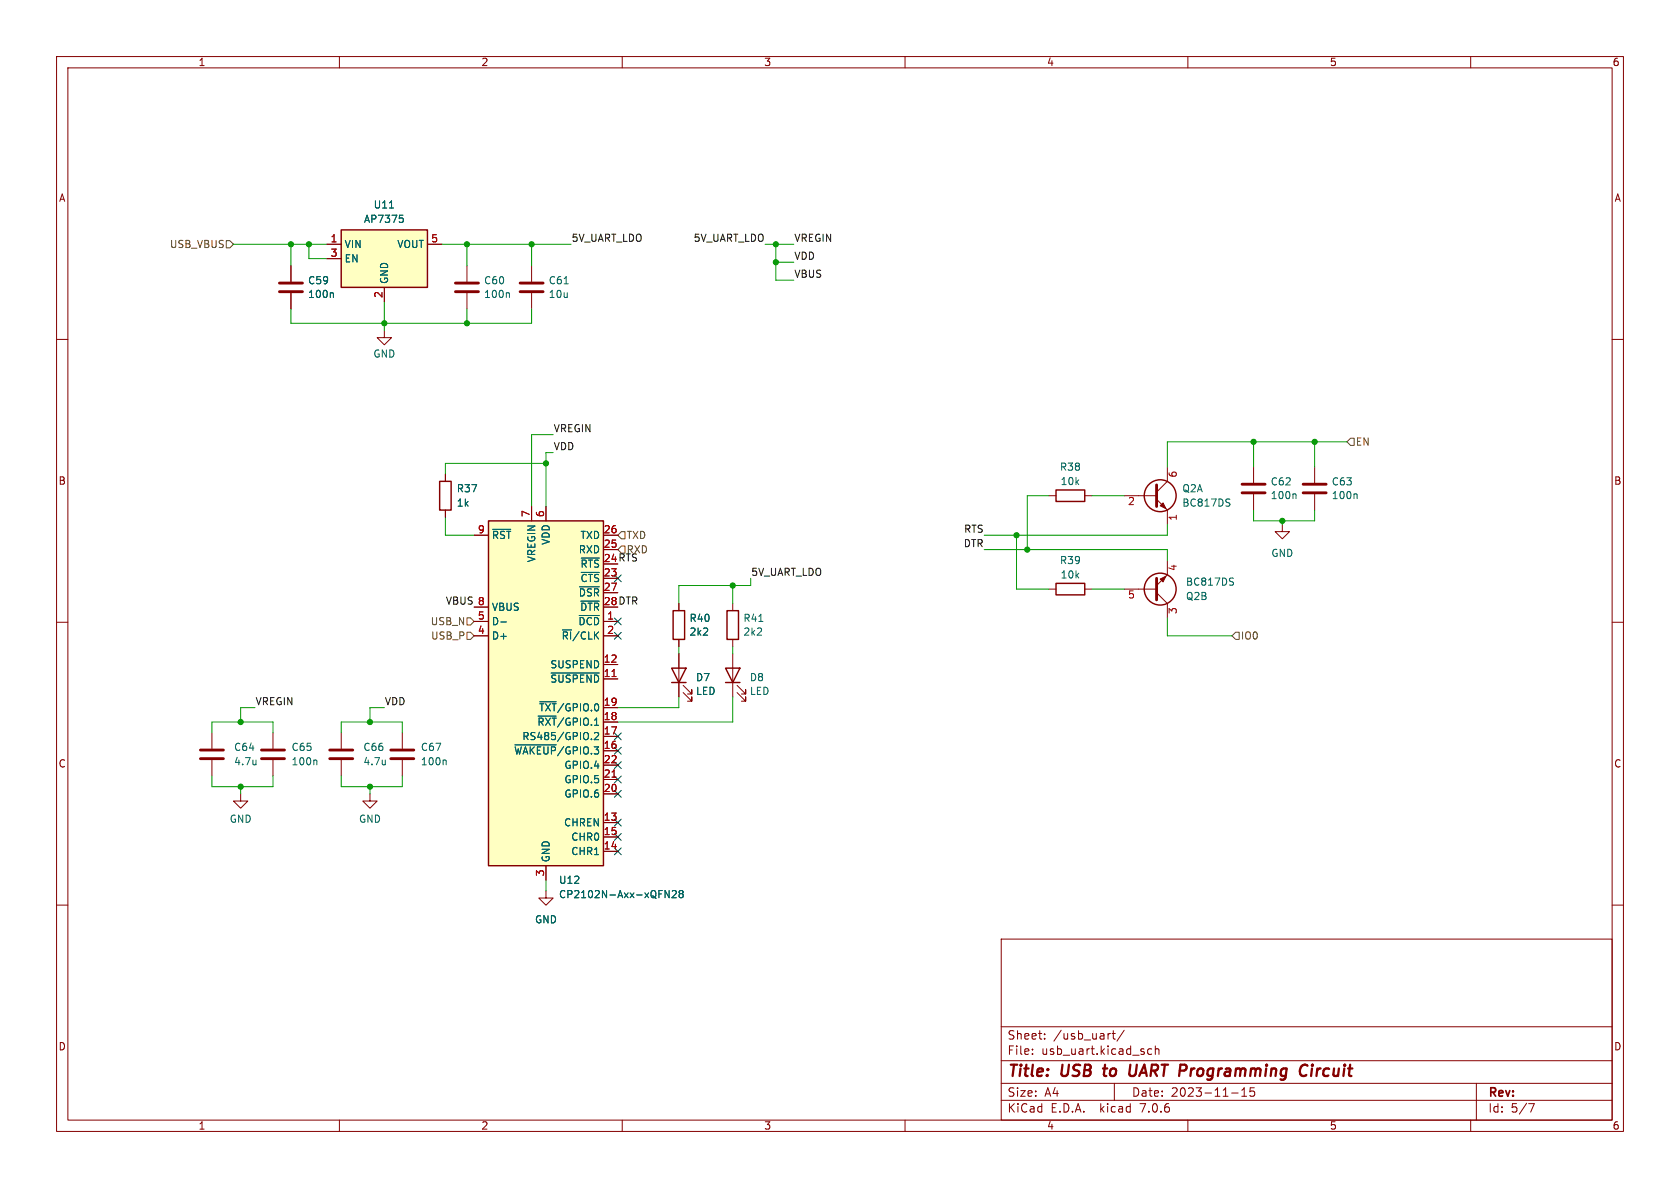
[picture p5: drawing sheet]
(kicad_sch (version 20230121) (generator eeschema)

 (paper "A4")

 (title_block
  (title "USB to UART Programming Circuit")
  (date "2023-11-15"))

 (lib_symbols
  (symbol "Device:C" (pin_numbers hide) (pin_names (offset 0.254)) (in_bom yes) (on_board yes)
   (property "Reference" "C" (at 0.635 2.54 0) (effects (font (size 1.27 1.27)) (justify left)))
   (property "Value" "C" (at 0.635 -2.54 0) (effects (font (size 1.27 1.27)) (justify left)))
   (property "Footprint" "" (at 0.9652 -3.81 0) (effects (font (size 1.27 1.27)) hide))
   (property "Datasheet" "~" (at 0 0 0) (effects (font (size 1.27 1.27)) hide))
   (symbol "C_0_1"
    (polyline (pts (xy -2.032 -0.762) (xy 2.032 -0.762)) (stroke (width 0.508) (type default)) (fill (type none)))
    (polyline (pts (xy -2.032 0.762) (xy 2.032 0.762)) (stroke (width 0.508) (type default)) (fill (type none))))
   (symbol "C_1_1"
    (pin passive line (at 0 3.81 270) (length 2.794) (name "~" (effects (font (size 1.27 1.27)))) (number "1" (effects (font (size 1.27 1.27)))))
    (pin passive line (at 0 -3.81 90) (length 2.794) (name "~" (effects (font (size 1.27 1.27)))) (number "2" (effects (font (size 1.27 1.27)))))))
  (symbol "Device:LED" (pin_numbers hide) (pin_names (offset 1.016) hide) (in_bom yes) (on_board yes)
   (property "Reference" "D" (at 0 2.54 0) (effects (font (size 1.27 1.27))))
   (property "Value" "LED" (at 0 -2.54 0) (effects (font (size 1.27 1.27))))
   (property "Footprint" "" (at 0 0 0) (effects (font (size 1.27 1.27)) hide))
   (property "Datasheet" "~" (at 0 0 0) (effects (font (size 1.27 1.27)) hide))
   (symbol "LED_0_1"
    (polyline (pts (xy -1.27 -1.27) (xy -1.27 1.27)) (stroke (width 0.254) (type default)) (fill (type none)))
    (polyline (pts (xy -1.27 0) (xy 1.27 0)) (stroke (width 0) (type default)) (fill (type none)))
    (polyline (pts (xy 1.27 -1.27) (xy 1.27 1.27) (xy -1.27 0) (xy 1.27 -1.27)) (stroke (width 0.254) (type default)) (fill (type none)))
    (polyline (pts (xy -3.048 -0.762) (xy -4.572 -2.286) (xy -3.81 -2.286) (xy -4.572 -2.286) (xy -4.572 -1.524)) (stroke (width 0) (type default)) (fill (type none)))
    (polyline (pts (xy -1.778 -0.762) (xy -3.302 -2.286) (xy -2.54 -2.286) (xy -3.302 -2.286) (xy -3.302 -1.524)) (stroke (width 0) (type default)) (fill (type none))))
   (symbol "LED_1_1"
    (pin passive line (at -3.81 0 0) (length 2.54) (name "K" (effects (font (size 1.27 1.27)))) (number "1" (effects (font (size 1.27 1.27)))))
    (pin passive line (at 3.81 0 180) (length 2.54) (name "A" (effects (font (size 1.27 1.27)))) (number "2" (effects (font (size 1.27 1.27)))))))
  (symbol "Device:Q_Dual_NPN_NPN_E1B1C2E2B2C1" (pin_names (offset 0) hide) (in_bom yes) (on_board yes)
   (property "Reference" "Q" (at 5.08 1.27 0) (effects (font (size 1.27 1.27)) (justify left)))
   (property "Value" "Q_Dual_NPN_NPN_E1B1C2E2B2C1" (at 5.08 -1.27 0) (effects (font (size 1.27 1.27)) (justify left)))
   (property "Footprint" "" (at 5.08 2.54 0) (effects (font (size 1.27 1.27)) hide))
   (property "Datasheet" "~" (at 0 0 0) (effects (font (size 1.27 1.27)) hide))
   (property "ki_locked" "" (at 0 0 0) (effects (font (size 1.27 1.27))))
   (symbol "Q_Dual_NPN_NPN_E1B1C2E2B2C1_0_1"
    (polyline (pts (xy 0.635 0) (xy -2.54 0)) (stroke (width 0) (type default)) (fill (type none)))
    (polyline (pts (xy 0.635 0.635) (xy 2.54 2.54)) (stroke (width 0) (type default)) (fill (type none)))
    (polyline (pts (xy 0.635 -0.635) (xy 2.54 -2.54) (xy 2.54 -2.54)) (stroke (width 0) (type default)) (fill (type none)))
    (polyline (pts (xy 0.635 1.905) (xy 0.635 -1.905) (xy 0.635 -1.905)) (stroke (width 0.508) (type default)) (fill (type none)))
    (polyline (pts (xy 1.27 -1.778) (xy 1.778 -1.27) (xy 2.286 -2.286) (xy 1.27 -1.778) (xy 1.27 -1.778)) (stroke (width 0) (type default)) (fill (type outline)))
    (circle (center 1.27 0) (radius 2.8194) (stroke (width 0.254) (type default)) (fill (type none))))
   (symbol "Q_Dual_NPN_NPN_E1B1C2E2B2C1_1_1"
    (pin passive line (at 2.54 -5.08 90) (length 2.54) (name "E1" (effects (font (size 1.27 1.27)))) (number "1" (effects (font (size 1.27 1.27)))))
    (pin input line (at -5.08 0 0) (length 2.54) (name "B1" (effects (font (size 1.27 1.27)))) (number "2" (effects (font (size 1.27 1.27)))))
    (pin passive line (at 2.54 5.08 270) (length 2.54) (name "C1" (effects (font (size 1.27 1.27)))) (number "6" (effects (font (size 1.27 1.27))))))
   (symbol "Q_Dual_NPN_NPN_E1B1C2E2B2C1_2_1"
    (pin passive line (at 2.54 5.08 270) (length 2.54) (name "C2" (effects (font (size 1.27 1.27)))) (number "3" (effects (font (size 1.27 1.27)))))
    (pin passive line (at 2.54 -5.08 90) (length 2.54) (name "E2" (effects (font (size 1.27 1.27)))) (number "4" (effects (font (size 1.27 1.27)))))
    (pin input line (at -5.08 0 0) (length 2.54) (name "B2" (effects (font (size 1.27 1.27)))) (number "5" (effects (font (size 1.27 1.27)))))))
  (symbol "Device:R" (pin_numbers hide) (pin_names (offset 0)) (in_bom yes) (on_board yes)
   (property "Reference" "R" (at 2.032 0 90) (effects (font (size 1.27 1.27))))
   (property "Value" "R" (at 0 0 90) (effects (font (size 1.27 1.27))))
   (property "Footprint" "" (at -1.778 0 90) (effects (font (size 1.27 1.27)) hide))
   (property "Datasheet" "~" (at 0 0 0) (effects (font (size 1.27 1.27)) hide))
   (symbol "R_0_1"
    (rectangle (start -1.016 -2.54) (end 1.016 2.54) (stroke (width 0.254) (type default)) (fill (type none))))
   (symbol "R_1_1"
    (pin passive line (at 0 3.81 270) (length 1.27) (name "~" (effects (font (size 1.27 1.27)))) (number "1" (effects (font (size 1.27 1.27)))))
    (pin passive line (at 0 -3.81 90) (length 1.27) (name "~" (effects (font (size 1.27 1.27)))) (number "2" (effects (font (size 1.27 1.27)))))))
  (symbol "Interface_USB:CP2102N-Axx-xQFN28" (in_bom yes) (on_board yes)
   (property "Reference" "U" (at -8.89 31.75 0) (effects (font (size 1.27 1.27))))
   (property "Value" "CP2102N-Axx-xQFN28" (at 12.7 31.75 0) (effects (font (size 1.27 1.27))))
   (property "Footprint" "Package_DFN_QFN:QFN-28-1EP_5x5mm_P0.5mm_EP3.35x3.35mm" (at 33.02 -31.75 0) (effects (font (size 1.27 1.27)) hide))
   (property "Datasheet" "https://www.silabs.com/documents/public/data-sheets/cp2102n-datasheet.pdf" (at 1.27 -19.05 0) (effects (font (size 1.27 1.27)) hide))
   (symbol "CP2102N-Axx-xQFN28_0_1"
    (rectangle (start -10.16 30.48) (end 10.16 -30.48) (stroke (width 0.254) (type default)) (fill (type background))))
   (symbol "CP2102N-Axx-xQFN28_1_1"
    (pin input line (at 12.7 12.7 180) (length 2.54) (name "~{DCD}" (effects (font (size 1.27 1.27)))) (number "1" (effects (font (size 1.27 1.27)))))
    (pin no_connect line (at -10.16 -27.94 0) (length 2.54) hide (name "NC" (effects (font (size 1.27 1.27)))) (number "10" (effects (font (size 1.27 1.27)))))
    (pin output line (at 12.7 2.54 180) (length 2.54) (name "~{SUSPEND}" (effects (font (size 1.27 1.27)))) (number "11" (effects (font (size 1.27 1.27)))))
    (pin output line (at 12.7 5.08 180) (length 2.54) (name "SUSPEND" (effects (font (size 1.27 1.27)))) (number "12" (effects (font (size 1.27 1.27)))))
    (pin output line (at 12.7 -22.86 180) (length 2.54) (name "CHREN" (effects (font (size 1.27 1.27)))) (number "13" (effects (font (size 1.27 1.27)))))
    (pin output line (at 12.7 -27.94 180) (length 2.54) (name "CHR1" (effects (font (size 1.27 1.27)))) (number "14" (effects (font (size 1.27 1.27)))))
    (pin output line (at 12.7 -25.4 180) (length 2.54) (name "CHR0" (effects (font (size 1.27 1.27)))) (number "15" (effects (font (size 1.27 1.27)))))
    (pin bidirectional line (at 12.7 -10.16 180) (length 2.54) (name "~{WAKEUP}/GPIO.3" (effects (font (size 1.27 1.27)))) (number "16" (effects (font (size 1.27 1.27)))))
    (pin bidirectional line (at 12.7 -7.62 180) (length 2.54) (name "RS485/GPIO.2" (effects (font (size 1.27 1.27)))) (number "17" (effects (font (size 1.27 1.27)))))
    (pin bidirectional line (at 12.7 -5.08 180) (length 2.54) (name "~{RXT}/GPIO.1" (effects (font (size 1.27 1.27)))) (number "18" (effects (font (size 1.27 1.27)))))
    (pin bidirectional line (at 12.7 -2.54 180) (length 2.54) (name "~{TXT}/GPIO.0" (effects (font (size 1.27 1.27)))) (number "19" (effects (font (size 1.27 1.27)))))
    (pin bidirectional line (at 12.7 10.16 180) (length 2.54) (name "~{RI}/CLK" (effects (font (size 1.27 1.27)))) (number "2" (effects (font (size 1.27 1.27)))))
    (pin bidirectional line (at 12.7 -17.78 180) (length 2.54) (name "GPIO.6" (effects (font (size 1.27 1.27)))) (number "20" (effects (font (size 1.27 1.27)))))
    (pin bidirectional line (at 12.7 -15.24 180) (length 2.54) (name "GPIO.5" (effects (font (size 1.27 1.27)))) (number "21" (effects (font (size 1.27 1.27)))))
    (pin bidirectional line (at 12.7 -12.7 180) (length 2.54) (name "GPIO.4" (effects (font (size 1.27 1.27)))) (number "22" (effects (font (size 1.27 1.27)))))
    (pin input line (at 12.7 20.32 180) (length 2.54) (name "~{CTS}" (effects (font (size 1.27 1.27)))) (number "23" (effects (font (size 1.27 1.27)))))
    (pin output line (at 12.7 22.86 180) (length 2.54) (name "~{RTS}" (effects (font (size 1.27 1.27)))) (number "24" (effects (font (size 1.27 1.27)))))
    (pin input line (at 12.7 25.4 180) (length 2.54) (name "RXD" (effects (font (size 1.27 1.27)))) (number "25" (effects (font (size 1.27 1.27)))))
    (pin output line (at 12.7 27.94 180) (length 2.54) (name "TXD" (effects (font (size 1.27 1.27)))) (number "26" (effects (font (size 1.27 1.27)))))
    (pin input line (at 12.7 17.78 180) (length 2.54) (name "~{DSR}" (effects (font (size 1.27 1.27)))) (number "27" (effects (font (size 1.27 1.27)))))
    (pin output line (at 12.7 15.24 180) (length 2.54) (name "~{DTR}" (effects (font (size 1.27 1.27)))) (number "28" (effects (font (size 1.27 1.27)))))
    (pin passive line (at 0 -33.02 90) (length 2.54) hide (name "GND" (effects (font (size 1.27 1.27)))) (number "29" (effects (font (size 1.27 1.27)))))
    (pin power_in line (at 0 -33.02 90) (length 2.54) (name "GND" (effects (font (size 1.27 1.27)))) (number "3" (effects (font (size 1.27 1.27)))))
    (pin bidirectional line (at -12.7 10.16 0) (length 2.54) (name "D+" (effects (font (size 1.27 1.27)))) (number "4" (effects (font (size 1.27 1.27)))))
    (pin bidirectional line (at -12.7 12.7 0) (length 2.54) (name "D-" (effects (font (size 1.27 1.27)))) (number "5" (effects (font (size 1.27 1.27)))))
    (pin power_in line (at 0 33.02 270) (length 2.54) (name "VDD" (effects (font (size 1.27 1.27)))) (number "6" (effects (font (size 1.27 1.27)))))
    (pin power_in line (at -2.54 33.02 270) (length 2.54) (name "VREGIN" (effects (font (size 1.27 1.27)))) (number "7" (effects (font (size 1.27 1.27)))))
    (pin input line (at -12.7 15.24 0) (length 2.54) (name "VBUS" (effects (font (size 1.27 1.27)))) (number "8" (effects (font (size 1.27 1.27)))))
    (pin input line (at -12.7 27.94 0) (length 2.54) (name "~{RST}" (effects (font (size 1.27 1.27)))) (number "9" (effects (font (size 1.27 1.27)))))))
  (symbol "power:GND" (power) (pin_names (offset 0)) (in_bom yes) (on_board yes)
   (property "Reference" "#PWR" (at 0 -6.35 0) (effects (font (size 1.27 1.27)) hide))
   (property "Value" "GND" (at 0 -3.81 0) (effects (font (size 1.27 1.27))))
   (property "Footprint" "" (at 0 0 0) (effects (font (size 1.27 1.27)) hide))
   (property "Datasheet" "" (at 0 0 0) (effects (font (size 1.27 1.27)) hide))
   (symbol "GND_0_1"
    (polyline (pts (xy 0 0) (xy 0 -1.27) (xy 1.27 -1.27) (xy 0 -2.54) (xy -1.27 -1.27) (xy 0 -1.27)) (stroke (width 0) (type default)) (fill (type none))))
   (symbol "GND_1_1"
    (pin power_in line (at 0 0 270) (length 0) hide (name "GND" (effects (font (size 1.27 1.27)))) (number "1" (effects (font (size 1.27 1.27)))))))
  (symbol "props_board:AP7375" (in_bom yes) (on_board yes)
   (property "Reference" "U" (at 0 6.35 0) (effects (font (size 1.27 1.27))))
   (property "Value" "AP7375" (at -19.05 0 0) (effects (font (size 1.27 1.27))))
   (property "Footprint" "Package_TO_SOT_SMD:SOT-23-5" (at -19.05 0 0) (effects (font (size 1.27 1.27)) hide))
   (property "Datasheet" "" (at -19.05 0 0) (effects (font (size 1.27 1.27)) hide))
   (symbol "AP7375_0_0"
    (pin power_in line (at -10.16 1.27 0) (length 2.54) (name "VIN" (effects (font (size 1.27 1.27)))) (number "1" (effects (font (size 1.27 1.27)))))
    (pin power_in line (at 0 -8.89 90) (length 2.54) (name "GND" (effects (font (size 1.27 1.27)))) (number "2" (effects (font (size 1.27 1.27)))))
    (pin input line (at -10.16 -1.27 0) (length 2.54) (name "EN" (effects (font (size 1.27 1.27)))) (number "3" (effects (font (size 1.27 1.27)))))
    (pin power_out line (at 10.16 1.27 180) (length 2.54) (name "VOUT" (effects (font (size 1.27 1.27)))) (number "5" (effects (font (size 1.27 1.27))))))
   (symbol "AP7375_1_0"
    (pin no_connect line (at -10.16 -3.81 0) (length 2.54) hide (name "NC" (effects (font (size 1.27 1.27)))) (number "4" (effects (font (size 1.27 1.27))))))
   (symbol "AP7375_1_1"
    (rectangle (start -7.62 3.81) (end 7.62 -6.35) (stroke (width 0.254) (type default)) (fill (type background))))))

 (junction (at 65.405 139.065) (diameter 0) (color 0 0 0 0))
 (junction (at 179.705 94.615) (diameter 0) (color 0 0 0 0))
 (junction (at 82.55 57.15) (diameter 0) (color 0 0 0 0))
 (junction (at 137.16 46.355) (diameter 0) (color 0 0 0 0))
 (junction (at 181.61 97.155) (diameter 0) (color 0 0 0 0))
 (junction (at 137.16 43.18) (diameter 0) (color 0 0 0 0))
 (junction (at 51.435 43.18) (diameter 0) (color 0 0 0 0))
 (junction (at 65.405 127.635) (diameter 0) (color 0 0 0 0))
 (junction (at 96.52 81.915) (diameter 0) (color 0 0 0 0))
 (junction (at 42.545 127.635) (diameter 0) (color 0 0 0 0))
 (junction (at 232.41 78.105) (diameter 0) (color 0 0 0 0))
 (junction (at 129.54 103.505) (diameter 0) (color 0 0 0 0))
 (junction (at 93.98 43.18) (diameter 0) (color 0 0 0 0))
 (junction (at 54.61 43.18) (diameter 0) (color 0 0 0 0))
 (junction (at 67.945 57.15) (diameter 0) (color 0 0 0 0))
 (junction (at 42.545 139.065) (diameter 0) (color 0 0 0 0))
 (junction (at 226.695 92.075) (diameter 0) (color 0 0 0 0))
 (junction (at 82.55 43.18) (diameter 0) (color 0 0 0 0))
 (junction (at 221.615 78.105) (diameter 0) (color 0 0 0 0))

 (no_connect (at 109.22 150.495))
 (no_connect (at 109.22 112.395))
 (no_connect (at 109.22 102.235))
 (no_connect (at 109.22 137.795))
 (no_connect (at 109.22 147.955))
 (no_connect (at 109.22 109.855))
 (no_connect (at 109.22 140.335))
 (no_connect (at 109.22 135.255))
 (no_connect (at 109.22 130.175))
 (no_connect (at 109.22 145.415))
 (no_connect (at 109.22 132.715))

 (wire (pts (xy 132.715 102.235) (xy 132.715 103.505)) (stroke (width 0) (type default)))
 (wire (pts (xy 60.325 139.065) (xy 65.405 139.065)) (stroke (width 0) (type default)))
 (wire (pts (xy 232.41 92.075) (xy 232.41 90.17)) (stroke (width 0) (type default)))
 (wire (pts (xy 206.375 109.22) (xy 206.375 112.395)) (stroke (width 0) (type default)))
 (wire (pts (xy 129.54 123.19) (xy 129.54 127.635)) (stroke (width 0) (type default)))
 (wire (pts (xy 206.375 97.155) (xy 181.61 97.155)) (stroke (width 0) (type default)))
 (wire (pts (xy 65.405 139.065) (xy 71.12 139.065)) (stroke (width 0) (type default)))
 (wire (pts (xy 71.12 139.065) (xy 71.12 137.16)) (stroke (width 0) (type default)))
 (wire (pts (xy 193.04 104.14) (xy 198.755 104.14)) (stroke (width 0) (type default)))
 (wire (pts (xy 135.255 43.18) (xy 137.16 43.18)) (stroke (width 0) (type default)))
 (wire (pts (xy 60.325 137.16) (xy 60.325 139.065)) (stroke (width 0) (type default)))
 (wire (pts (xy 206.375 94.615) (xy 179.705 94.615)) (stroke (width 0) (type default)))
 (wire (pts (xy 60.325 127.635) (xy 60.325 129.54)) (stroke (width 0) (type default)))
 (wire (pts (xy 206.375 92.71) (xy 206.375 94.615)) (stroke (width 0) (type default)))
 (wire (pts (xy 71.12 127.635) (xy 65.405 127.635)) (stroke (width 0) (type default)))
 (wire (pts (xy 97.79 80.01) (xy 96.52 80.01)) (stroke (width 0) (type default)))
 (wire (pts (xy 129.54 114.3) (xy 129.54 115.57)) (stroke (width 0) (type default)))
 (wire (pts (xy 83.82 94.615) (xy 78.74 94.615)) (stroke (width 0) (type default)))
 (wire (pts (xy 42.545 139.065) (xy 48.26 139.065)) (stroke (width 0) (type default)))
 (wire (pts (xy 57.785 45.72) (xy 54.61 45.72)) (stroke (width 0) (type default)))
 (wire (pts (xy 206.375 112.395) (xy 217.805 112.395)) (stroke (width 0) (type default)))
 (wire (pts (xy 132.715 103.505) (xy 129.54 103.505)) (stroke (width 0) (type default)))
 (wire (pts (xy 232.41 82.55) (xy 232.41 78.105)) (stroke (width 0) (type default)))
 (wire (pts (xy 93.98 43.18) (xy 93.98 46.99)) (stroke (width 0) (type default)))
 (wire (pts (xy 120.015 103.505) (xy 120.015 106.68)) (stroke (width 0) (type default)))
 (wire (pts (xy 232.41 78.105) (xy 238.125 78.105)) (stroke (width 0) (type default)))
 (wire (pts (xy 82.55 43.18) (xy 93.98 43.18)) (stroke (width 0) (type default)))
 (wire (pts (xy 93.98 54.61) (xy 93.98 57.15)) (stroke (width 0) (type default)))
 (wire (pts (xy 96.52 89.535) (xy 96.52 81.915)) (stroke (width 0) (type default)))
 (wire (pts (xy 37.465 139.065) (xy 42.545 139.065)) (stroke (width 0) (type default)))
 (wire (pts (xy 181.61 97.155) (xy 181.61 87.63)) (stroke (width 0) (type default)))
 (wire (pts (xy 93.98 76.835) (xy 93.98 89.535)) (stroke (width 0) (type default)))
 (wire (pts (xy 82.55 43.18) (xy 82.55 46.99)) (stroke (width 0) (type default)))
 (wire (pts (xy 226.695 92.075) (xy 226.695 92.71)) (stroke (width 0) (type default)))
 (wire (pts (xy 67.945 125.095) (xy 65.405 125.095)) (stroke (width 0) (type default)))
 (wire (pts (xy 179.705 104.14) (xy 185.42 104.14)) (stroke (width 0) (type default)))
 (wire (pts (xy 54.61 45.72) (xy 54.61 43.18)) (stroke (width 0) (type default)))
 (wire (pts (xy 42.545 139.065) (xy 42.545 140.335)) (stroke (width 0) (type default)))
 (wire (pts (xy 54.61 43.18) (xy 57.785 43.18)) (stroke (width 0) (type default)))
 (wire (pts (xy 65.405 127.635) (xy 60.325 127.635)) (stroke (width 0) (type default)))
 (wire (pts (xy 78.74 81.915) (xy 78.74 83.82)) (stroke (width 0) (type default)))
 (wire (pts (xy 96.52 155.575) (xy 96.52 157.48)) (stroke (width 0) (type default)))
 (wire (pts (xy 96.52 81.915) (xy 78.74 81.915)) (stroke (width 0) (type default)))
 (wire (pts (xy 120.015 125.095) (xy 109.22 125.095)) (stroke (width 0) (type default)))
 (wire (pts (xy 232.41 78.105) (xy 221.615 78.105)) (stroke (width 0) (type default)))
 (wire (pts (xy 51.435 54.61) (xy 51.435 57.15)) (stroke (width 0) (type default)))
 (wire (pts (xy 221.615 82.55) (xy 221.615 78.105)) (stroke (width 0) (type default)))
 (wire (pts (xy 173.99 94.615) (xy 179.705 94.615)) (stroke (width 0) (type default)))
 (wire (pts (xy 67.945 57.15) (xy 67.945 58.42)) (stroke (width 0) (type default)))
 (wire (pts (xy 42.545 125.095) (xy 42.545 127.635)) (stroke (width 0) (type default)))
 (wire (pts (xy 48.26 139.065) (xy 48.26 137.16)) (stroke (width 0) (type default)))
 (wire (pts (xy 45.085 125.095) (xy 42.545 125.095)) (stroke (width 0) (type default)))
 (wire (pts (xy 93.98 57.15) (xy 82.55 57.15)) (stroke (width 0) (type default)))
 (wire (pts (xy 42.545 127.635) (xy 37.465 127.635)) (stroke (width 0) (type default)))
 (wire (pts (xy 82.55 54.61) (xy 82.55 57.15)) (stroke (width 0) (type default)))
 (wire (pts (xy 65.405 139.065) (xy 65.405 140.335)) (stroke (width 0) (type default)))
 (wire (pts (xy 206.375 99.06) (xy 206.375 97.155)) (stroke (width 0) (type default)))
 (wire (pts (xy 226.695 92.075) (xy 232.41 92.075)) (stroke (width 0) (type default)))
 (wire (pts (xy 129.54 127.635) (xy 109.22 127.635)) (stroke (width 0) (type default)))
 (wire (pts (xy 129.54 106.68) (xy 129.54 103.505)) (stroke (width 0) (type default)))
 (wire (pts (xy 179.705 94.615) (xy 179.705 104.14)) (stroke (width 0) (type default)))
 (wire (pts (xy 137.16 43.18) (xy 140.335 43.18)) (stroke (width 0) (type default)))
 (wire (pts (xy 82.55 57.15) (xy 67.945 57.15)) (stroke (width 0) (type default)))
 (wire (pts (xy 67.945 53.34) (xy 67.945 57.15)) (stroke (width 0) (type default)))
 (wire (pts (xy 181.61 87.63) (xy 185.42 87.63)) (stroke (width 0) (type default)))
 (wire (pts (xy 41.275 43.18) (xy 51.435 43.18)) (stroke (width 0) (type default)))
 (wire (pts (xy 140.335 49.53) (xy 137.16 49.53)) (stroke (width 0) (type default)))
 (wire (pts (xy 206.375 82.55) (xy 206.375 78.105)) (stroke (width 0) (type default)))
 (wire (pts (xy 120.015 114.3) (xy 120.015 115.57)) (stroke (width 0) (type default)))
 (wire (pts (xy 193.04 87.63) (xy 198.755 87.63)) (stroke (width 0) (type default)))
 (wire (pts (xy 71.12 129.54) (xy 71.12 127.635)) (stroke (width 0) (type default)))
 (wire (pts (xy 37.465 127.635) (xy 37.465 129.54)) (stroke (width 0) (type default)))
 (wire (pts (xy 221.615 92.075) (xy 226.695 92.075)) (stroke (width 0) (type default)))
 (wire (pts (xy 51.435 43.18) (xy 51.435 46.99)) (stroke (width 0) (type default)))
 (wire (pts (xy 37.465 137.16) (xy 37.465 139.065)) (stroke (width 0) (type default)))
 (wire (pts (xy 173.99 97.155) (xy 181.61 97.155)) (stroke (width 0) (type default)))
 (wire (pts (xy 48.26 129.54) (xy 48.26 127.635)) (stroke (width 0) (type default)))
 (wire (pts (xy 221.615 90.17) (xy 221.615 92.075)) (stroke (width 0) (type default)))
 (wire (pts (xy 65.405 125.095) (xy 65.405 127.635)) (stroke (width 0) (type default)))
 (wire (pts (xy 78.74 91.44) (xy 78.74 94.615)) (stroke (width 0) (type default)))
 (wire (pts (xy 51.435 43.18) (xy 54.61 43.18)) (stroke (width 0) (type default)))
 (wire (pts (xy 78.105 43.18) (xy 82.55 43.18)) (stroke (width 0) (type default)))
 (wire (pts (xy 129.54 103.505) (xy 120.015 103.505)) (stroke (width 0) (type default)))
 (wire (pts (xy 140.335 46.355) (xy 137.16 46.355)) (stroke (width 0) (type default)))
 (wire (pts (xy 48.26 127.635) (xy 42.545 127.635)) (stroke (width 0) (type default)))
 (wire (pts (xy 51.435 57.15) (xy 67.945 57.15)) (stroke (width 0) (type default)))
 (wire (pts (xy 97.79 76.835) (xy 93.98 76.835)) (stroke (width 0) (type default)))
 (wire (pts (xy 206.375 78.105) (xy 221.615 78.105)) (stroke (width 0) (type default)))
 (wire (pts (xy 120.015 123.19) (xy 120.015 125.095)) (stroke (width 0) (type default)))
 (wire (pts (xy 96.52 80.01) (xy 96.52 81.915)) (stroke (width 0) (type default)))
 (wire (pts (xy 137.16 46.355) (xy 137.16 43.18)) (stroke (width 0) (type default)))
 (wire (pts (xy 93.98 43.18) (xy 100.965 43.18)) (stroke (width 0) (type default)))
 (wire (pts (xy 137.16 49.53) (xy 137.16 46.355)) (stroke (width 0) (type default)))

 (label "VBUS" (at 83.82 107.315 180) (fields_autoplaced) (effects (font (size 1.27 1.27)) (justify right bottom)))
 (label "DTR" (at 109.22 107.315 0) (fields_autoplaced) (effects (font (size 1.27 1.27)) (justify left bottom)))
 (label "5V_UART_LDO" (at 132.715 102.235 0) (fields_autoplaced) (effects (font (size 1.27 1.27)) (justify left bottom)))
 (label "5V_UART_LDO" (at 100.965 43.18 0) (fields_autoplaced) (effects (font (size 1.27 1.27)) (justify left bottom)))
 (label "VREGIN" (at 97.79 76.835 0) (fields_autoplaced) (effects (font (size 1.27 1.27)) (justify left bottom)))
 (label "RTS" (at 109.22 99.695 0) (fields_autoplaced) (effects (font (size 1.27 1.27)) (justify left bottom)))
 (label "VBUS" (at 140.335 49.53 0) (fields_autoplaced) (effects (font (size 1.27 1.27)) (justify left bottom)))
 (label "VDD" (at 97.79 80.01 0) (fields_autoplaced) (effects (font (size 1.27 1.27)) (justify left bottom)))
 (label "VDD" (at 140.335 46.355 0) (fields_autoplaced) (effects (font (size 1.27 1.27)) (justify left bottom)))
 (label "VDD" (at 67.945 125.095 0) (fields_autoplaced) (effects (font (size 1.27 1.27)) (justify left bottom)))
 (label "5V_UART_LDO" (at 135.255 43.18 180) (fields_autoplaced) (effects (font (size 1.27 1.27)) (justify right bottom)))
 (label "DTR" (at 173.99 97.155 180) (fields_autoplaced) (effects (font (size 1.27 1.27)) (justify right bottom)))
 (label "RTS" (at 173.99 94.615 180) (fields_autoplaced) (effects (font (size 1.27 1.27)) (justify right bottom)))
 (label "VREGIN" (at 140.335 43.18 0) (fields_autoplaced) (effects (font (size 1.27 1.27)) (justify left bottom)))
 (label "VREGIN" (at 45.085 125.095 0) (fields_autoplaced) (effects (font (size 1.27 1.27)) (justify left bottom)))

 (hierarchical_label "USB_VBUS" (shape input) (at 41.275 43.18 180) (fields_autoplaced) (effects (font (size 1.27 1.27)) (justify right)))
 (hierarchical_label "USB_N" (shape input) (at 83.82 109.855 180) (fields_autoplaced) (effects (font (size 1.27 1.27)) (justify right)))
 (hierarchical_label "IO0" (shape input) (at 217.805 112.395 0) (fields_autoplaced) (effects (font (size 1.27 1.27)) (justify left)))
 (hierarchical_label "USB_P" (shape input) (at 83.82 112.395 180) (fields_autoplaced) (effects (font (size 1.27 1.27)) (justify right)))
 (hierarchical_label "RXD" (shape input) (at 109.22 97.155 0) (fields_autoplaced) (effects (font (size 1.27 1.27)) (justify left)))
 (hierarchical_label "TXD" (shape input) (at 109.22 94.615 0) (fields_autoplaced) (effects (font (size 1.27 1.27)) (justify left)))
 (hierarchical_label "EN" (shape input) (at 238.125 78.105 0) (fields_autoplaced) (effects (font (size 1.27 1.27)) (justify left)))

 (symbol (lib_id "Device:C") (at 82.55 50.8 0) (unit 1) (in_bom yes) (on_board yes) (dnp no)
  (property "Reference" "C13" (at 85.471 49.5879 0) (effects (font (size 1.27 1.27)) (justify left)))
  (property "Value" "100n" (at 85.471 52.0121 0) (effects (font (size 1.27 1.27)) (justify left)))
  (property "Footprint" "Capacitor_SMD:C_0603_1608Metric" (at 83.5152 54.61 0) (effects (font (size 1.27 1.27)) hide))
  (property "Datasheet" "~" (at 82.55 50.8 0) (effects (font (size 1.27 1.27)) hide))
  (property "Digikey Part No." "1276-1000-1-ND" (at 82.55 50.8 0) (effects (font (size 1.27 1.27)) hide)) (pin "1") (pin "2")
  (instances (project "props_board_v3" (path "" (reference "C13") (unit 1)) (path "" (reference "C44") (unit 1)) (path "" (reference "C60") (unit 1)))))

 (symbol (lib_id "Device:C") (at 37.465 133.35 0) (unit 1) (in_bom yes) (on_board yes) (dnp no) (fields_autoplaced)
  (property "Reference" "C64" (at 41.275 132.08 0) (effects (font (size 1.27 1.27)) (justify left)))
  (property "Value" "4.7u" (at 41.275 134.62 0) (effects (font (size 1.27 1.27)) (justify left)))
  (property "Footprint" "Capacitor_SMD:C_0603_1608Metric" (at 38.4302 137.16 0) (effects (font (size 1.27 1.27)) hide))
  (property "Datasheet" "~" (at 37.465 133.35 0) (effects (font (size 1.27 1.27)) hide))
  (property "Digikey Part No." "1276-1903-1-ND" (at 37.465 133.35 0) (effects (font (size 1.27 1.27)) hide)) (pin "1") (pin "2")
  (instances (project "props_board_v3" (path "" (reference "C64") (unit 1)))))

 (symbol (lib_id "Device:C") (at 221.615 86.36 0) (unit 1) (in_bom yes) (on_board yes) (dnp no)
  (property "Reference" "C13" (at 224.536 85.1479 0) (effects (font (size 1.27 1.27)) (justify left)))
  (property "Value" "100n" (at 224.536 87.5721 0) (effects (font (size 1.27 1.27)) (justify left)))
  (property "Footprint" "Capacitor_SMD:C_0603_1608Metric" (at 222.5802 90.17 0) (effects (font (size 1.27 1.27)) hide))
  (property "Datasheet" "~" (at 221.615 86.36 0) (effects (font (size 1.27 1.27)) hide))
  (property "Digikey Part No." "1276-1000-1-ND" (at 221.615 86.36 0) (effects (font (size 1.27 1.27)) hide)) (pin "1") (pin "2")
  (instances (project "props_board_v3" (path "" (reference "C13") (unit 1)) (path "" (reference "C44") (unit 1)) (path "" (reference "C62") (unit 1)))))

 (symbol (lib_id "Device:R") (at 189.23 104.14 90) (unit 1) (in_bom yes) (on_board yes) (dnp no)
  (property "Reference" "R39" (at 189.23 99.06 90) (effects (font (size 1.27 1.27))))
  (property "Value" "10k" (at 189.23 101.6 90) (effects (font (size 1.27 1.27))))
  (property "Footprint" "Resistor_SMD:R_0603_1608Metric" (at 189.23 105.918 90) (effects (font (size 1.27 1.27)) hide))
  (property "Datasheet" "~" (at 189.23 104.14 0) (effects (font (size 1.27 1.27)) hide))
  (property "Digikey Part No." "RMCF0603FT10K0CT-ND" (at 189.23 104.14 0) (effects (font (size 1.27 1.27)) hide)) (pin "1") (pin "2")
  (instances (project "props_board_v3" (path "" (reference "R39") (unit 1)))))

 (symbol (lib_id "Device:Q_Dual_NPN_NPN_E1B1C2E2B2C1") (at 203.835 104.14 0) (mirror x) (unit 2) (in_bom yes) (on_board yes) (dnp no)
  (property "Reference" "Q2" (at 209.55 105.41 0) (effects (font (size 1.27 1.27)) (justify left)))
  (property "Value" "BC817DS" (at 209.55 102.87 0) (effects (font (size 1.27 1.27)) (justify left)))
  (property "Footprint" "Package_SO:TSOP-6_1.65x3.05mm_P0.95mm" (at 208.915 106.68 0) (effects (font (size 1.27 1.27)) hide))
  (property "Datasheet" "~" (at 203.835 104.14 0) (effects (font (size 1.27 1.27)) hide))
  (property "Digikey Part No." "1727-6188-1-ND" (at 203.835 104.14 0) (effects (font (size 1.27 1.27)) hide)) (pin "1") (pin "2") (pin "6") (pin "3") (pin "4") (pin "5")
  (instances (project "props_board_v3" (path "" (reference "Q2") (unit 2)))))

 (symbol (lib_id "power:GND") (at 96.52 157.48 0) (unit 1) (in_bom yes) (on_board yes) (dnp no) (fields_autoplaced)
  (property "Reference" "#PWR050" (at 96.52 163.83 0) (effects (font (size 1.27 1.27)) hide))
  (property "Value" "GND" (at 96.52 162.56 0) (effects (font (size 1.27 1.27))))
  (property "Footprint" "" (at 96.52 157.48 0) (effects (font (size 1.27 1.27)) hide))
  (property "Datasheet" "" (at 96.52 157.48 0) (effects (font (size 1.27 1.27)) hide)) (pin "1")
  (instances (project "props_board_v3" (path "" (reference "#PWR050") (unit 1)))))

 (symbol (lib_id "props_board:AP7375") (at 67.945 44.45 0) (unit 1) (in_bom yes) (on_board yes) (dnp no) (fields_autoplaced)
  (property "Reference" "U12" (at 67.945 36.195 0) (effects (font (size 1.27 1.27))))
  (property "Value" "AP7375" (at 67.945 38.735 0) (effects (font (size 1.27 1.27))))
  (property "Footprint" "Package_TO_SOT_SMD:SOT-23-5" (at 48.895 44.45 0) (effects (font (size 1.27 1.27)) hide))
  (property "Datasheet" "" (at 48.895 44.45 0) (effects (font (size 1.27 1.27)) hide))
  (property "Digikey Part No." "31-AP7375-50W5-7CT-ND" (at 67.945 44.45 0) (effects (font (size 1.27 1.27)) hide)) (pin "1") (pin "2") (pin "3") (pin "5") (pin "4")
  (instances (project "props_board_v3" (path "" (reference "U12") (unit 1)) (path "" (reference "U11") (unit 1)))))

 (symbol (lib_id "Device:C") (at 71.12 133.35 0) (unit 1) (in_bom yes) (on_board yes) (dnp no) (fields_autoplaced)
  (property "Reference" "C67" (at 74.295 132.08 0) (effects (font (size 1.27 1.27)) (justify left)))
  (property "Value" "100n" (at 74.295 134.62 0) (effects (font (size 1.27 1.27)) (justify left)))
  (property "Footprint" "Capacitor_SMD:C_0603_1608Metric" (at 72.0852 137.16 0) (effects (font (size 1.27 1.27)) hide))
  (property "Datasheet" "~" (at 71.12 133.35 0) (effects (font (size 1.27 1.27)) hide))
  (property "Digikey Part No." "1276-1000-1-ND" (at 71.12 133.35 0) (effects (font (size 1.27 1.27)) hide)) (pin "1") (pin "2")
  (instances (project "props_board_v3" (path "" (reference "C67") (unit 1)))))

 (symbol (lib_id "Device:C") (at 60.325 133.35 0) (unit 1) (in_bom yes) (on_board yes) (dnp no) (fields_autoplaced)
  (property "Reference" "C66" (at 64.135 132.08 0) (effects (font (size 1.27 1.27)) (justify left)))
  (property "Value" "4.7u" (at 64.135 134.62 0) (effects (font (size 1.27 1.27)) (justify left)))
  (property "Footprint" "Capacitor_SMD:C_0603_1608Metric" (at 61.2902 137.16 0) (effects (font (size 1.27 1.27)) hide))
  (property "Datasheet" "~" (at 60.325 133.35 0) (effects (font (size 1.27 1.27)) hide))
  (property "Digikey Part No." "1276-1903-1-ND" (at 60.325 133.35 0) (effects (font (size 1.27 1.27)) hide)) (pin "1") (pin "2")
  (instances (project "props_board_v3" (path "" (reference "C66") (unit 1)))))

 (symbol (lib_id "Device:R") (at 120.015 110.49 0) (unit 1) (in_bom yes) (on_board yes) (dnp no) (fields_autoplaced)
  (property "Reference" "R18" (at 121.793 109.2779 0) (effects (font (size 1.27 1.27)) (justify left)))
  (property "Value" "2k2" (at 121.793 111.7021 0) (effects (font (size 1.27 1.27)) (justify left)))
  (property "Footprint" "Resistor_SMD:R_0603_1608Metric" (at 118.237 110.49 90) (effects (font (size 1.27 1.27)) hide))
  (property "Datasheet" "~" (at 120.015 110.49 0) (effects (font (size 1.27 1.27)) hide))
  (property "Digikey Part No." "RMCF0603JT2K20CT-ND" (at 120.015 110.49 0) (effects (font (size 1.27 1.27)) hide)) (pin "1") (pin "2")
  (instances (project "props_board_v3" (path "" (reference "R18") (unit 1)) (path "" (reference "R40") (unit 1)))))

 (symbol (lib_id "Device:LED") (at 120.015 119.38 90) (unit 1) (in_bom yes) (on_board yes) (dnp no) (fields_autoplaced)
  (property "Reference" "D1" (at 122.936 119.7554 90) (effects (font (size 1.27 1.27)) (justify right)))
  (property "Value" "LED" (at 122.936 122.1796 90) (effects (font (size 1.27 1.27)) (justify right)))
  (property "Footprint" "LED_SMD:LED_0603_1608Metric" (at 120.015 119.38 0) (effects (font (size 1.27 1.27)) hide))
  (property "Datasheet" "~" (at 120.015 119.38 0) (effects (font (size 1.27 1.27)) hide))
  (property "Digikey Part No." "160-1828-1-ND" (at 120.015 119.38 0) (effects (font (size 1.27 1.27)) hide)) (pin "1") (pin "2")
  (instances (project "props_board_v3" (path "" (reference "D1") (unit 1)) (path "" (reference "D7") (unit 1)))))

 (symbol (lib_id "Device:C") (at 51.435 50.8 0) (unit 1) (in_bom yes) (on_board yes) (dnp no)
  (property "Reference" "C13" (at 54.356 49.5879 0) (effects (font (size 1.27 1.27)) (justify left)))
  (property "Value" "100n" (at 54.356 52.0121 0) (effects (font (size 1.27 1.27)) (justify left)))
  (property "Footprint" "Capacitor_SMD:C_0603_1608Metric" (at 52.4002 54.61 0) (effects (font (size 1.27 1.27)) hide))
  (property "Datasheet" "~" (at 51.435 50.8 0) (effects (font (size 1.27 1.27)) hide))
  (property "Digikey Part No." "1276-1000-1-ND" (at 51.435 50.8 0) (effects (font (size 1.27 1.27)) hide)) (pin "1") (pin "2")
  (instances (project "props_board_v3" (path "" (reference "C13") (unit 1)) (path "" (reference "C48") (unit 1)) (path "" (reference "C59") (unit 1)))))

 (symbol (lib_id "Device:C") (at 48.26 133.35 0) (unit 1) (in_bom yes) (on_board yes) (dnp no) (fields_autoplaced)
  (property "Reference" "C65" (at 51.435 132.08 0) (effects (font (size 1.27 1.27)) (justify left)))
  (property "Value" "100n" (at 51.435 134.62 0) (effects (font (size 1.27 1.27)) (justify left)))
  (property "Footprint" "Capacitor_SMD:C_0603_1608Metric" (at 49.2252 137.16 0) (effects (font (size 1.27 1.27)) hide))
  (property "Datasheet" "~" (at 48.26 133.35 0) (effects (font (size 1.27 1.27)) hide))
  (property "Digikey Part No." "1276-1000-1-ND" (at 48.26 133.35 0) (effects (font (size 1.27 1.27)) hide)) (pin "1") (pin "2")
  (instances (project "props_board_v3" (path "" (reference "C65") (unit 1)))))

 (symbol (lib_id "Interface_USB:CP2102N-Axx-xQFN28") (at 96.52 122.555 0) (unit 1) (in_bom yes) (on_board yes) (dnp no) (fields_autoplaced)
  (property "Reference" "U12" (at 98.7141 155.575 0) (effects (font (size 1.27 1.27)) (justify left)))
  (property "Value" "CP2102N-Axx-xQFN28" (at 98.7141 158.115 0) (effects (font (size 1.27 1.27)) (justify left)))
  (property "Footprint" "Package_DFN_QFN:QFN-28-1EP_5x5mm_P0.5mm_EP3.35x3.35mm" (at 129.54 154.305 0) (effects (font (size 1.27 1.27)) hide))
  (property "Datasheet" "https://www.silabs.com/documents/public/data-sheets/cp2102n-datasheet.pdf" (at 97.79 141.605 0) (effects (font (size 1.27 1.27)) hide))
  (property "Digikey Part No." "taobao" (at 96.52 122.555 0) (effects (font (size 1.27 1.27)) hide)) (pin "1") (pin "10") (pin "11") (pin "12") (pin "13") (pin "14") (pin "15") (pin "16") (pin "17") (pin "18") (pin "19") (pin "2") (pin "20") (pin "21") (pin "22") (pin "23") (pin "24") (pin "25") (pin "26") (pin "27") (pin "28") (pin "29") (pin "3") (pin "4") (pin "5") (pin "6") (pin "7") (pin "8") (pin "9")
  (instances (project "props_board_v3" (path "" (reference "U12") (unit 1)))))

 (symbol (lib_id "Device:LED") (at 129.54 119.38 90) (unit 1) (in_bom yes) (on_board yes) (dnp no) (fields_autoplaced)
  (property "Reference" "D1" (at 132.461 119.7554 90) (effects (font (size 1.27 1.27)) (justify right)))
  (property "Value" "LED" (at 132.461 122.1796 90) (effects (font (size 1.27 1.27)) (justify right)))
  (property "Footprint" "LED_SMD:LED_0603_1608Metric" (at 129.54 119.38 0) (effects (font (size 1.27 1.27)) hide))
  (property "Datasheet" "~" (at 129.54 119.38 0) (effects (font (size 1.27 1.27)) hide))
  (property "Digikey Part No." "160-1828-1-ND" (at 129.54 119.38 0) (effects (font (size 1.27 1.27)) hide)) (pin "1") (pin "2")
  (instances (project "props_board_v3" (path "" (reference "D1") (unit 1)) (path "" (reference "D8") (unit 1)))))

 (symbol (lib_id "Device:C") (at 93.98 50.8 0) (unit 1) (in_bom yes) (on_board yes) (dnp no) (fields_autoplaced)
  (property "Reference" "C7" (at 96.901 49.5879 0) (effects (font (size 1.27 1.27)) (justify left)))
  (property "Value" "10u" (at 96.901 52.0121 0) (effects (font (size 1.27 1.27)) (justify left)))
  (property "Footprint" "Capacitor_SMD:C_0603_1608Metric" (at 94.9452 54.61 0) (effects (font (size 1.27 1.27)) hide))
  (property "Datasheet" "~" (at 93.98 50.8 0) (effects (font (size 1.27 1.27)) hide))
  (property "Digikey Part No." "1276-1192-1-ND" (at 93.98 50.8 0) (effects (font (size 1.27 1.27)) hide)) (pin "1") (pin "2")
  (instances (project "props_board_v3" (path "" (reference "C7") (unit 1)) (path "" (reference "C47") (unit 1)) (path "" (reference "C61") (unit 1)))))

 (symbol (lib_id "power:GND") (at 42.545 140.335 0) (unit 1) (in_bom yes) (on_board yes) (dnp no) (fields_autoplaced)
  (property "Reference" "#PWR048" (at 42.545 146.685 0) (effects (font (size 1.27 1.27)) hide))
  (property "Value" "GND" (at 42.545 144.78 0) (effects (font (size 1.27 1.27))))
  (property "Footprint" "" (at 42.545 140.335 0) (effects (font (size 1.27 1.27)) hide))
  (property "Datasheet" "" (at 42.545 140.335 0) (effects (font (size 1.27 1.27)) hide)) (pin "1")
  (instances (project "props_board_v3" (path "" (reference "#PWR048") (unit 1)))))

 (symbol (lib_id "Device:R") (at 129.54 110.49 0) (unit 1) (in_bom yes) (on_board yes) (dnp no) (fields_autoplaced)
  (property "Reference" "R18" (at 131.318 109.2779 0) (effects (font (size 1.27 1.27)) (justify left)))
  (property "Value" "2k2" (at 131.318 111.7021 0) (effects (font (size 1.27 1.27)) (justify left)))
  (property "Footprint" "Resistor_SMD:R_0603_1608Metric" (at 127.762 110.49 90) (effects (font (size 1.27 1.27)) hide))
  (property "Datasheet" "~" (at 129.54 110.49 0) (effects (font (size 1.27 1.27)) hide))
  (property "Digikey Part No." "RMCF0603JT2K20CT-ND" (at 129.54 110.49 0) (effects (font (size 1.27 1.27)) hide)) (pin "1") (pin "2")
  (instances (project "props_board_v3" (path "" (reference "R18") (unit 1)) (path "" (reference "R41") (unit 1)))))

 (symbol (lib_id "Device:Q_Dual_NPN_NPN_E1B1C2E2B2C1") (at 203.835 87.63 0) (unit 1) (in_bom yes) (on_board yes) (dnp no) (fields_autoplaced)
  (property "Reference" "Q2" (at 208.915 86.36 0) (effects (font (size 1.27 1.27)) (justify left)))
  (property "Value" "BC817DS" (at 208.915 88.9 0) (effects (font (size 1.27 1.27)) (justify left)))
  (property "Footprint" "Package_SO:TSOP-6_1.65x3.05mm_P0.95mm" (at 208.915 85.09 0) (effects (font (size 1.27 1.27)) hide))
  (property "Datasheet" "~" (at 203.835 87.63 0) (effects (font (size 1.27 1.27)) hide))
  (property "Digikey Part No." "1727-6188-1-ND" (at 203.835 87.63 0) (effects (font (size 1.27 1.27)) hide)) (pin "1") (pin "2") (pin "6") (pin "3") (pin "4") (pin "5")
  (instances (project "props_board_v3" (path "" (reference "Q2") (unit 1)))))

 (symbol (lib_id "power:GND") (at 67.945 58.42 0) (unit 1) (in_bom yes) (on_board yes) (dnp no) (fields_autoplaced)
  (property "Reference" "#PWR025" (at 67.945 64.77 0) (effects (font (size 1.27 1.27)) hide))
  (property "Value" "GND" (at 67.945 62.5531 0) (effects (font (size 1.27 1.27))))
  (property "Footprint" "" (at 67.945 58.42 0) (effects (font (size 1.27 1.27)) hide))
  (property "Datasheet" "" (at 67.945 58.42 0) (effects (font (size 1.27 1.27)) hide)) (pin "1")
  (instances (project "props_board_v3" (path "" (reference "#PWR025") (unit 1)) (path "" (reference "#PWR046") (unit 1)))))

 (symbol (lib_id "power:GND") (at 65.405 140.335 0) (unit 1) (in_bom yes) (on_board yes) (dnp no) (fields_autoplaced)
  (property "Reference" "#PWR049" (at 65.405 146.685 0) (effects (font (size 1.27 1.27)) hide))
  (property "Value" "GND" (at 65.405 144.78 0) (effects (font (size 1.27 1.27))))
  (property "Footprint" "" (at 65.405 140.335 0) (effects (font (size 1.27 1.27)) hide))
  (property "Datasheet" "" (at 65.405 140.335 0) (effects (font (size 1.27 1.27)) hide)) (pin "1")
  (instances (project "props_board_v3" (path "" (reference "#PWR049") (unit 1)))))

 (symbol (lib_id "Device:R") (at 78.74 87.63 0) (unit 1) (in_bom yes) (on_board yes) (dnp no) (fields_autoplaced)
  (property "Reference" "R37" (at 80.645 86.36 0) (effects (font (size 1.27 1.27)) (justify left)))
  (property "Value" "1k" (at 80.645 88.9 0) (effects (font (size 1.27 1.27)) (justify left)))
  (property "Footprint" "Resistor_SMD:R_0402_1005Metric" (at 76.962 87.63 90) (effects (font (size 1.27 1.27)) hide))
  (property "Datasheet" "~" (at 78.74 87.63 0) (effects (font (size 1.27 1.27)) hide))
  (property "Digikey Part No." "RMCF0402FT1K00CT-ND" (at 78.74 87.63 0) (effects (font (size 1.27 1.27)) hide)) (pin "1") (pin "2")
  (instances (project "props_board_v3" (path "" (reference "R37") (unit 1)))))

 (symbol (lib_id "power:GND") (at 226.695 92.71 0) (unit 1) (in_bom yes) (on_board yes) (dnp no) (fields_autoplaced)
  (property "Reference" "#PWR047" (at 226.695 99.06 0) (effects (font (size 1.27 1.27)) hide))
  (property "Value" "GND" (at 226.695 97.79 0) (effects (font (size 1.27 1.27))))
  (property "Footprint" "" (at 226.695 92.71 0) (effects (font (size 1.27 1.27)) hide))
  (property "Datasheet" "" (at 226.695 92.71 0) (effects (font (size 1.27 1.27)) hide)) (pin "1")
  (instances (project "props_board_v3" (path "" (reference "#PWR047") (unit 1)))))

 (symbol (lib_id "Device:C") (at 232.41 86.36 0) (unit 1) (in_bom yes) (on_board yes) (dnp no)
  (property "Reference" "C13" (at 235.331 85.1479 0) (effects (font (size 1.27 1.27)) (justify left)))
  (property "Value" "100n" (at 235.331 87.5721 0) (effects (font (size 1.27 1.27)) (justify left)))
  (property "Footprint" "Capacitor_SMD:C_0603_1608Metric" (at 233.3752 90.17 0) (effects (font (size 1.27 1.27)) hide))
  (property "Datasheet" "~" (at 232.41 86.36 0) (effects (font (size 1.27 1.27)) hide))
  (property "Digikey Part No." "1276-1000-1-ND" (at 232.41 86.36 0) (effects (font (size 1.27 1.27)) hide)) (pin "1") (pin "2")
  (instances (project "props_board_v3" (path "" (reference "C13") (unit 1)) (path "" (reference "C44") (unit 1)) (path "" (reference "C63") (unit 1)))))

 (symbol (lib_id "Device:R") (at 189.23 87.63 90) (unit 1) (in_bom yes) (on_board yes) (dnp no)
  (property "Reference" "R38" (at 189.23 82.55 90) (effects (font (size 1.27 1.27))))
  (property "Value" "10k" (at 189.23 85.09 90) (effects (font (size 1.27 1.27))))
  (property "Footprint" "Resistor_SMD:R_0603_1608Metric" (at 189.23 89.408 90) (effects (font (size 1.27 1.27)) hide))
  (property "Datasheet" "~" (at 189.23 87.63 0) (effects (font (size 1.27 1.27)) hide))
  (property "Digikey Part No." "RMCF0603FT10K0CT-ND" (at 189.23 87.63 0) (effects (font (size 1.27 1.27)) hide)) (pin "1") (pin "2")
  (instances (project "props_board_v3" (path "" (reference "R38") (unit 1))))))
